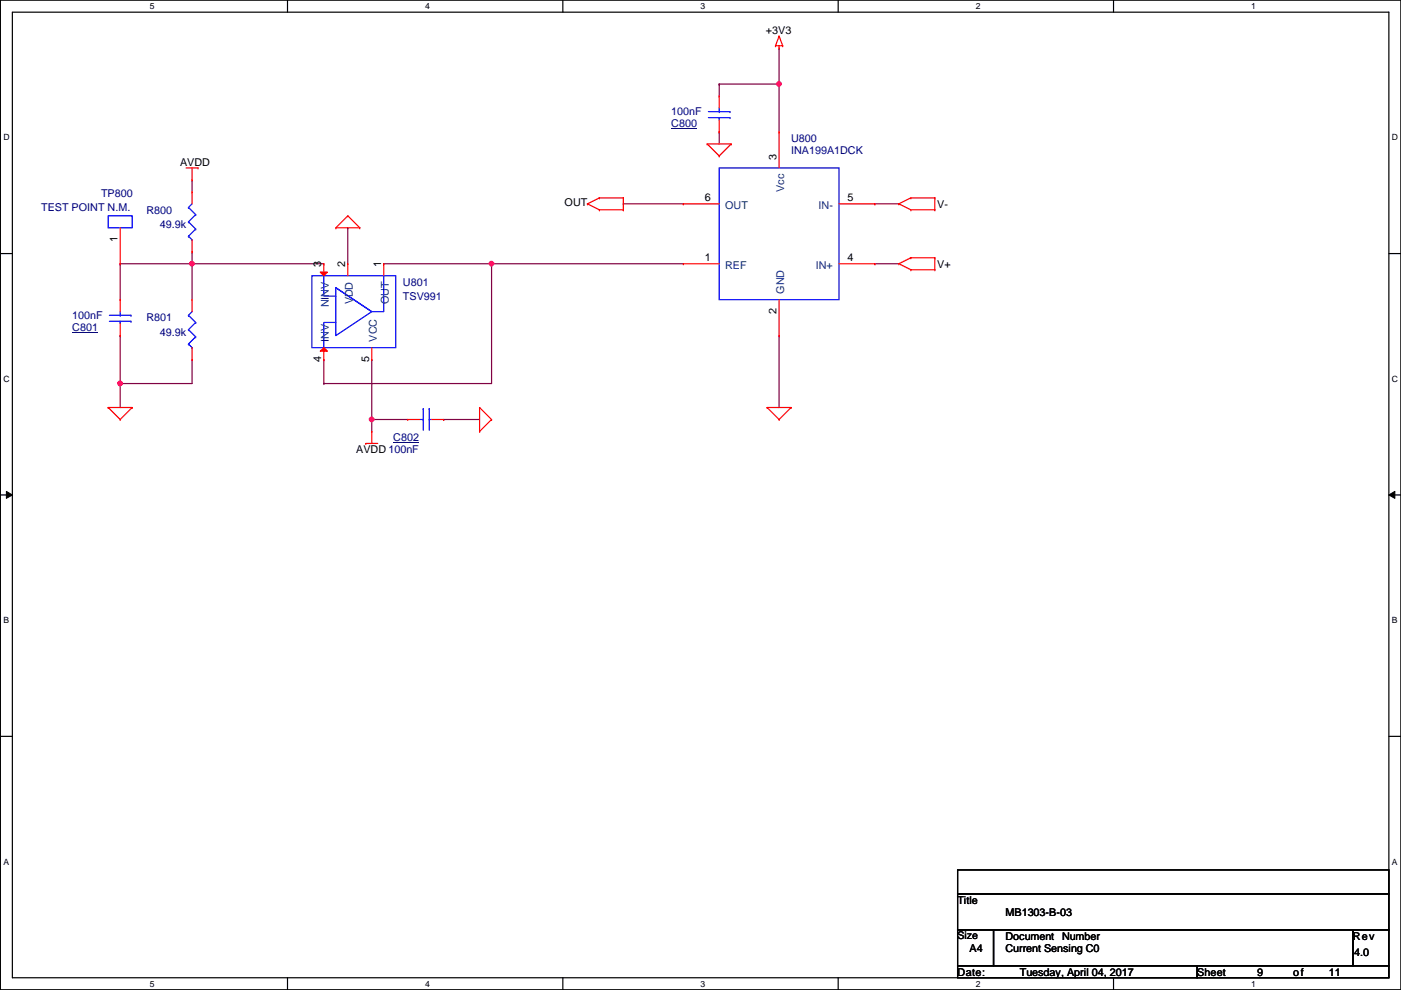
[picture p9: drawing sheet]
<svg xmlns="http://www.w3.org/2000/svg" width="297mm" height="210mm" viewBox="0 0 297 210" stroke-linecap="round" stroke-linejoin="round" font-family="sans-serif">
<path d="M.1 0h296.9v209.8h-296.9zM2.6 2.6h291.9v204.7h-291.9z" fill="none" stroke="#000" stroke-width=".25"/>
<g fill="#fff">
<path d="M31.8 .3h1v2h-1z"/>
<path d="M31.8 207.6h1v1.9h-1z"/>
</g>
<path d="M61 0v2.6M61 207.3v2.5" fill="none" stroke="#000" stroke-width=".25"/>
<g fill="#fff">
<path d="M90.1 .3h1v2h-1z"/>
<path d="M90.1 207.6h1v1.9h-1z"/>
</g>
<path d="M119.3 0v2.6M119.3 207.3v2.5" fill="none" stroke="#000" stroke-width=".25"/>
<g fill="#fff">
<path d="M148.5 .3h1v2h-1z"/>
<path d="M148.5 207.6h1v1.9h-1z"/>
</g>
<path d="M177.7 0v2.6M177.7 207.3v2.5" fill="none" stroke="#000" stroke-width=".25"/>
<g fill="#fff">
<path d="M206.9 .3h1v2h-1z"/>
<path d="M206.9 207.6h1v1.9h-1z"/>
</g>
<path d="M236.1 0v2.6M236.1 207.3v2.5" fill="none" stroke="#000" stroke-width=".25"/>
<g fill="#fff">
<path d="M265.3 .3h.9v2h-.9z"/>
<path d="M265.3 207.6h.9v1.9h-.9z"/>
<path d="M.7 28.2h1.3v1.9h-1.3z"/>
<path d="M295.1 28.2h1.3v1.9h-1.3z"/>
<path d="M.7 79.3h1.3v2h-1.3z"/>
<path d="M295.1 79.3h1.3v2h-1.3z"/>
</g>
<path d="M.1 53.8h2.5M294.5 53.8h2.5" fill="none" stroke="#000" stroke-width=".25"/>
<g fill="#fff">
<path d="M.7 130.5h1.2v2h-1.2z"/>
<path d="M295.1 130.5h1.2v2h-1.2z"/>
</g>
<path d="M.1 104.9h2.5M294.5 104.9h2.5" fill="none" stroke="#000" stroke-width=".25"/>
<path d="M1.4 104.2l1.2 .7-1.2 .8zM294.5 104.9l1.2-.7v1.5z" fill="#000"/>
<path d="M1.4 104.2l1.2 .7-1.2 .8zM294.5 104.9l1.2-.7v1.5z" fill="none" stroke="#000" stroke-width=".21"/>
<g fill="#fff">
<path d="M.7 181.7h1.2v2h-1.2z"/>
<path d="M295.1 181.7h1.2v2h-1.2z"/>
</g>
<path d="M.1 156.1h2.5M294.5 156.1h2.5" fill="none" stroke="#000" stroke-width=".25"/>
<path d="M40.7 53.4h.1M40.7 53.4v2.5" fill="none" stroke="#800040" stroke-width=".25"/>
<circle cx="40.7" cy="55.9" r=".49" fill="#f0f"/>
<circle cx="40.7" cy="55.9" r=".49" fill="none" stroke="#f0f" stroke-width=".25"/>
<path d="M25.5 55.9h.1M25.5 55.9h15.2M25.5 55.9v7.6M40.7 55.9h.1M40.7 55.9v7.6M25.5 71.2h.1M25.5 71.2v15.2M40.7 76.2h.1M40.7 76.2v5.1h-15.2M25.5 81.3h.1" fill="none" stroke="#800040" stroke-width=".25"/>
<circle cx="25.5" cy="81.3" r=".49" fill="#f0f"/>
<circle cx="25.5" cy="81.3" r=".49" fill="none" stroke="#f0f" stroke-width=".25"/>
<path d="M152.5 17.8h.1M152.5 17.8v2.6M152.5 17.8h12.7M165.2 17.8h.1M165.2 17.8v10.2M40.7 38.1h.1M40.7 38.1v2.6" fill="none" stroke="#800040" stroke-width=".25"/>
<circle cx="165.2" cy="17.8" r=".49" fill="#f0f"/>
<circle cx="165.2" cy="17.8" r=".49" fill="none" stroke="#f0f" stroke-width=".25"/>
<g fill="none" stroke="#800040" stroke-width=".25">
<path d="M165.2 10.2h.1M165.2 10.2v7.6M152.5 28h.1M152.5 28v2.5M40.7 55.9h.1M40.7 55.9h28M81.4 55.9h.1M81.4 55.9h63.5M104.2 55.9h.1M104.2 55.9v25.4h-35.5M132.2 43.2h.1M132.2 43.2h12.7"/>
<path d="M185.5 43.2h.1M185.5 55.9h.1M185.5 43.2h5.1M185.5 55.9h5.1M68.7 76.2h.1M68.7 76.2v5.1M165.2 71.2h.1M165.2 71.2v15.2M68.7 81.3h.1"/>
</g>
<circle cx="104.2" cy="55.9" r=".49" fill="#f0f"/>
<circle cx="104.2" cy="55.9" r=".49" fill="none" stroke="#f0f" stroke-width=".25"/>
<path d="M73.7 48.3h.1M73.7 48.3v7.6M78.8 76.2h.1M78.8 76.2v12.7" fill="none" stroke="#800040" stroke-width=".25"/>
<circle cx="78.8" cy="88.9" r=".49" fill="#f0f"/>
<circle cx="78.8" cy="88.9" r=".49" fill="none" stroke="#f0f" stroke-width=".25"/>
<path d="M78.8 88.9h.1M78.8 88.9h7.6M78.8 88.9v2.6M94.1 88.9h.1M94.1 88.9h7.6" fill="none" stroke="#800040" stroke-width=".25"/>
<g fill="none" stroke="#f00" stroke-width=".25">
<path d="M164.4 9.7h.1M164.4 9.7h1.5M165.2 10.2h.1M165.2 7.7h.1M165.2 9.7v.5M165.2 7.7l.7 2M165.2 7.7l-.8 2M165.9 9.7h.1M39.5 35.6h2.5M40.7 38.1h.1M40.7 35.6v2.5M42 35.6h.1"/>
<path d="M149.9 30.5h.1M149.9 30.5h5.1M149.9 30.5l2.6 2.6M152.5 33.1h.1M152.5 28h.1M152.5 20.4h.1M152.5 20.4v2.5M152.5 25.4v2.6M155 30.5h.1M155 30.5l-2.5 2.6M165.2 28h.1M165.2 28v7.6"/>
<path d="M71.2 48.3h.1M71.2 48.3h5.1M73.7 45.8h.1M73.7 55.9h.1M73.7 45.8l-2.5 2.5M73.7 45.8l2.6 2.5M73.7 55.9v2.6M76.3 48.3h.1M81.4 55.9h.1M81.4 55.9v2.6M124.5 43.2h.1M124.5 43.2l2.6 1.3"/>
<path d="M127.1 42h.1M127.1 44.5h.1M127.1 42h5.1M127.1 44.5h5.1M127.1 42l-2.6 1.2M132.2 42h.1M132.2 44.5h.1M132.2 42v2.5M144.9 55.9h.1M144.9 43.2h.1M144.9 43.2h7.6M144.9 55.9h7.6"/>
<path d="M177.9 43.2h7.6M177.9 55.9h7.6M185.5 43.2h.1M185.5 55.9h.1M190.6 43.2h.1M190.6 55.9h.1M190.6 43.2l2.5 1.3M190.6 55.9l2.5 1.3M193.1 42h.1M193.1 44.5h.1M193.1 54.7h.1M193.1 57.2h.1"/>
<path d="M193.1 42l-2.5 1.2M193.1 42h5.1M193.1 44.5h5.1M193.1 54.7l-2.5 1.2M193.1 54.7h5.1M193.1 57.2h5.1M198.2 42h.1M198.2 44.5h.1M198.2 54.7h.1M198.2 57.2h.1M198.2 42v2.5M198.2 54.7v2.5"/>
<path d="M25.5 71.2h.1M25.5 63.5h.1M25.5 63.5v2.6M25.5 68.6v2.6M165.2 71.2h.1M165.2 63.5v7.7M22.9 86.4h.1M22.9 86.4h5.1M22.9 86.4l2.6 2.5M25.5 88.9h.1M28 86.4h.1M28 86.4l-2.5 2.5"/>
<path d="M77.6 94h.1M77.6 94h2.5M78.8 91.5h.1M78.8 91.5v2.5M101.7 86.4h.1M101.7 91.5h.1M101.7 86.4v5.1M101.7 86.4l2.5 2.5M104.2 88.9h.1M104.2 88.9l-2.5 2.6M162.6 86.4h.1M162.6 86.4h5.1"/>
<path d="M162.6 86.4l2.6 2.5M165.2 88.9h.1M167.7 86.4h.1M167.7 86.4l-2.5 2.5"/>
</g>
<path d="M203 184.4h91.5v5.1h-91.5zM203 189.5h91.5v7.6h-91.5zM203 197.1h7.6v7.7h-7.6zM210.6 197.1h76.2v7.7h-76.2zM286.8 197.1h7.7v7.7h-7.7zM203 204.8h50.8v2.5h-50.8zM253.8 204.8h40.7v2.5h-40.7z" fill="none" stroke="#000" stroke-width=".25"/>
<g fill="none" stroke="#00f" stroke-width=".25">
<path d="M150.2 23.7h4.6M150.2 24.9h4.6M152.5 35.6h25.4v27.9h-25.4zM152.5 24.9h.1M152.5 23.7h.1M152.5 22.9v.8M152.5 24.9v.5M154.8 23.7h.1M154.8 24.9h.1M66.1 58.5h17.8v15.2h-17.8zM68.7 58.5v4.3h2.5M81.4 58.5v7.6h-2.6l-7.6-5.1"/>
<path d="M23.2 66.8h4.6M23.2 68.1h4.6M25.5 68.1h.1M25.5 66.8h.1M25.5 66.1v.7M25.5 68.1v.5M27.8 66.8h.1M27.8 68.1h.1M71.2 61l7.6 5.1-7.6 5.1zM71.2 68.4h-2.5v5.3"/>
</g>
<path d="M142.3 27.3h5.5M15.3 70.5h5.5" fill="none" stroke="#000080" stroke-width=".21"/>
<path d="M67.9 57.7h1.5l-.7 .8z" fill="#f00"/>
<path d="M67.9 57.7h1.5l-.7 .8zM68.7 55.9h.1M68.7 55.9v2.6" fill="none" stroke="#f00" stroke-width=".25"/>
<path d="M68.7 73.7l.7 .8h-1.5z" fill="#f00"/>
<g fill="none" stroke="#f00" stroke-width=".25">
<path d="M25.5 55.9h.1M25.5 48.3v7.6M40.7 40.7h.1M40.7 53.4h.1M40.7 40.7v2.5M40.7 50.8v2.6M40.7 63.5h.1M40.7 76.2h.1M40.7 63.5v2.6M40.7 73.7v2.5M68.7 73.7l.7 .8h-1.5zM68.7 76.2h.1"/>
<path d="M68.7 73.7v2.5M78.8 76.2h.1M78.8 73.7v2.5M86.4 88.9h.1M86.4 88.9h2.6M91.5 88.9h2.6M94.1 88.9h.1"/>
</g>
<g fill="none" stroke="#00f" stroke-width=".25">
<path d="M22.9 45.8h5.1v2.5h-5.1zM40 44h.1M40 47h.1M40 50.1h.1M40 44l1.5 1.5M40 47l1.5 1.6M40 50.1l.7 .7M40.7 50.8h.1M40.7 43.2l-.7 .8M41.5 45.5h.1M41.5 48.6h.1M41.5 45.5l-1.5 1.5"/>
<path d="M41.5 48.6l-1.5 1.5M40 66.8h.1M40 69.9h.1M40 72.9h.1M40 66.8l1.5 1.6M40 69.9l1.5 1.5M40 72.9l.7 .8M40.7 73.7h.1M40.7 66.1l-.7 .7M41.5 68.4h.1M41.5 71.4h.1M41.5 68.4l-1.5 1.5"/>
<path d="M41.5 71.4l-1.5 1.5M89 88.9h.7M89.7 86.7h.1M89.7 88.9h.1M89.7 86.7v4.5M91 88.9h.1M91 86.7h.1M91 88.9h.5M91 86.7v4.5"/>
</g>
<path d="M83.4 93.9h5.5" fill="none" stroke="#000080" stroke-width=".21"/>
<circle cx="40.7" cy="55.9" r=".49" fill="#f0f"/>
<circle cx="40.7" cy="55.9" r=".49" fill="none" stroke="#f0f" stroke-width=".25"/>
<circle cx="25.5" cy="81.3" r=".49" fill="#f0f"/>
<circle cx="25.5" cy="81.3" r=".49" fill="none" stroke="#f0f" stroke-width=".25"/>
<circle cx="165.2" cy="17.8" r=".49" fill="#f0f"/>
<circle cx="165.2" cy="17.8" r=".49" fill="none" stroke="#f0f" stroke-width=".25"/>
<circle cx="104.2" cy="55.9" r=".49" fill="#f0f"/>
<circle cx="104.2" cy="55.9" r=".49" fill="none" stroke="#f0f" stroke-width=".25"/>
<circle cx="78.8" cy="88.9" r=".49" fill="#f0f"/>
<circle cx="78.8" cy="88.9" r=".49" fill="none" stroke="#f0f" stroke-width=".25"/>
<g font-size="2.3">
<text x="162.4" y="7.2">+3V3</text>
<text x="38.2" y="35.1">AVDD</text>
<text x="164.6" y="33.8" transform="rotate(-90 164.6 33.8)">3</text>
<text x="119.7" y="43.8">OUT</text>
<text x="149.4" y="42.7">6</text>
<text x="179.7" y="42.7">5</text>
<text x="198.7" y="44">V-</text>
<text x="24.9" y="51.4" transform="rotate(-90 24.9 51.4)">1</text>
<text x="68.1" y="56.7" transform="rotate(-90 68.1 56.7)">3</text>
<text x="73.2" y="56.7" transform="rotate(-90 73.2 56.7)">2</text>
<text x="80.8" y="56.7" transform="rotate(-90 80.8 56.7)">1</text>
<text x="149.4" y="55.4">1</text>
<text x="179.7" y="55.4">4</text>
<text x="198.7" y="56.7">V+</text>
<text x="164.6" y="66.6" transform="rotate(-90 164.6 66.6)">2</text>
<text x="68.1" y="76.8" transform="rotate(-90 68.1 76.8)">4</text>
<text x="78.3" y="76.8" transform="rotate(-90 78.3 76.8)">5</text>
<text x="75.5" y="96.1">AVDD 100nF</text>
<text x="203" y="191.6">Title</text>
<text x="213.2" y="194.1">MB1303-B-03</text>
<text x="205.6" y="201.8">A4</text>
<text x="213.2" y="201.8">Current Sensing C0</text>
<text x="213.2" y="199.2">Document</text>
<text x="225.2" y="199.2">Number</text>
<text x="286.8" y="199.2">Rev</text>
<text x="287.1" y="202.8">4.0</text>
<text x="203" y="206.8">Date:</text>
<text x="216.2" y="206.8">Tuesday, April 04, 2017</text>
<text x="253.8" y="206.8">Sheet</text>
<text x="266.5" y="206.8">9</text>
<text x="274.1" y="206.8">of</text>
<text x="281.8" y="206.8">11</text>
</g>
<g font-size="2.3" fill="#000080">
<text x="142.3" y="27">C800</text>
<text x="142.3" y="24.5">100nF</text>
<text x="167.7" y="30.1">U800</text>
<text x="167.7" y="32.6">INA199A1DCK</text>
<text x="21.4" y="41.7">TP800</text>
<text x="8.7" y="44.8">TEST POINT N.M.</text>
<text x="31.1" y="45.3">R800</text>
<text x="33.9" y="48.3">49.9k</text>
<text x="85.4" y="63.6">TSV991</text>
<text x="85.4" y="60.5">U801</text>
<text x="15.3" y="70.2">C801</text>
<text x="15.3" y="67.6">100nF</text>
<text x="31.1" y="68.2">R801</text>
<text x="33.9" y="71.2">49.9k</text>
<text x="83.4" y="93.6">C802</text>
</g>
<g font-size="2.3" fill="#004080">
<text x="166.2" y="40.7" transform="rotate(-90 166.2 40.7)">Vcc</text>
<text x="153.8" y="44.3">OUT</text>
<text x="173.6" y="44.3">IN-</text>
<text x="153.8" y="57">REF</text>
<text x="173" y="57">IN+</text>
<text x="69.7" y="65.2" transform="rotate(-90 69.7 65.2)">NINV</text>
<text x="74.8" y="64.6" transform="rotate(-90 74.8 64.6)">VDD</text>
<text x="82.4" y="64.6" transform="rotate(-90 82.4 64.6)">OUT</text>
<text x="166.2" y="62.3" transform="rotate(-90 166.2 62.3)">GND</text>
<text x="69.7" y="72.4" transform="rotate(-90 69.7 72.4)">INV</text>
<text x="79.9" y="72.4" transform="rotate(-90 79.9 72.4)">VCC</text>
</g>
<text font-size="2.2" x="203" y="199.2">Size</text>
<g font-size="1.8">
<text x="31.8" y="1.9">5</text>
<text x="90.1" y="1.9">4</text>
<text x="148.5" y="1.9">3</text>
<text x="206.9" y="1.9">2</text>
<text x="265.3" y="1.9">1</text>
<text x=".7" y="29.8">D</text>
<text x="295.1" y="29.8">D</text>
<text x=".7" y="80.9">C</text>
<text x="295.1" y="80.9">C</text>
<text x=".7" y="132.1">B</text>
<text x="295.1" y="132.1">B</text>
<text x=".7" y="183.3">A</text>
<text x="295.1" y="183.3">A</text>
<text x="31.8" y="209.2">5</text>
<text x="90.1" y="209.2">4</text>
<text x="148.5" y="209.2">3</text>
<text x="206.9" y="209.2">2</text>
<text x="265.3" y="209.2">1</text>
</g>
</svg>
